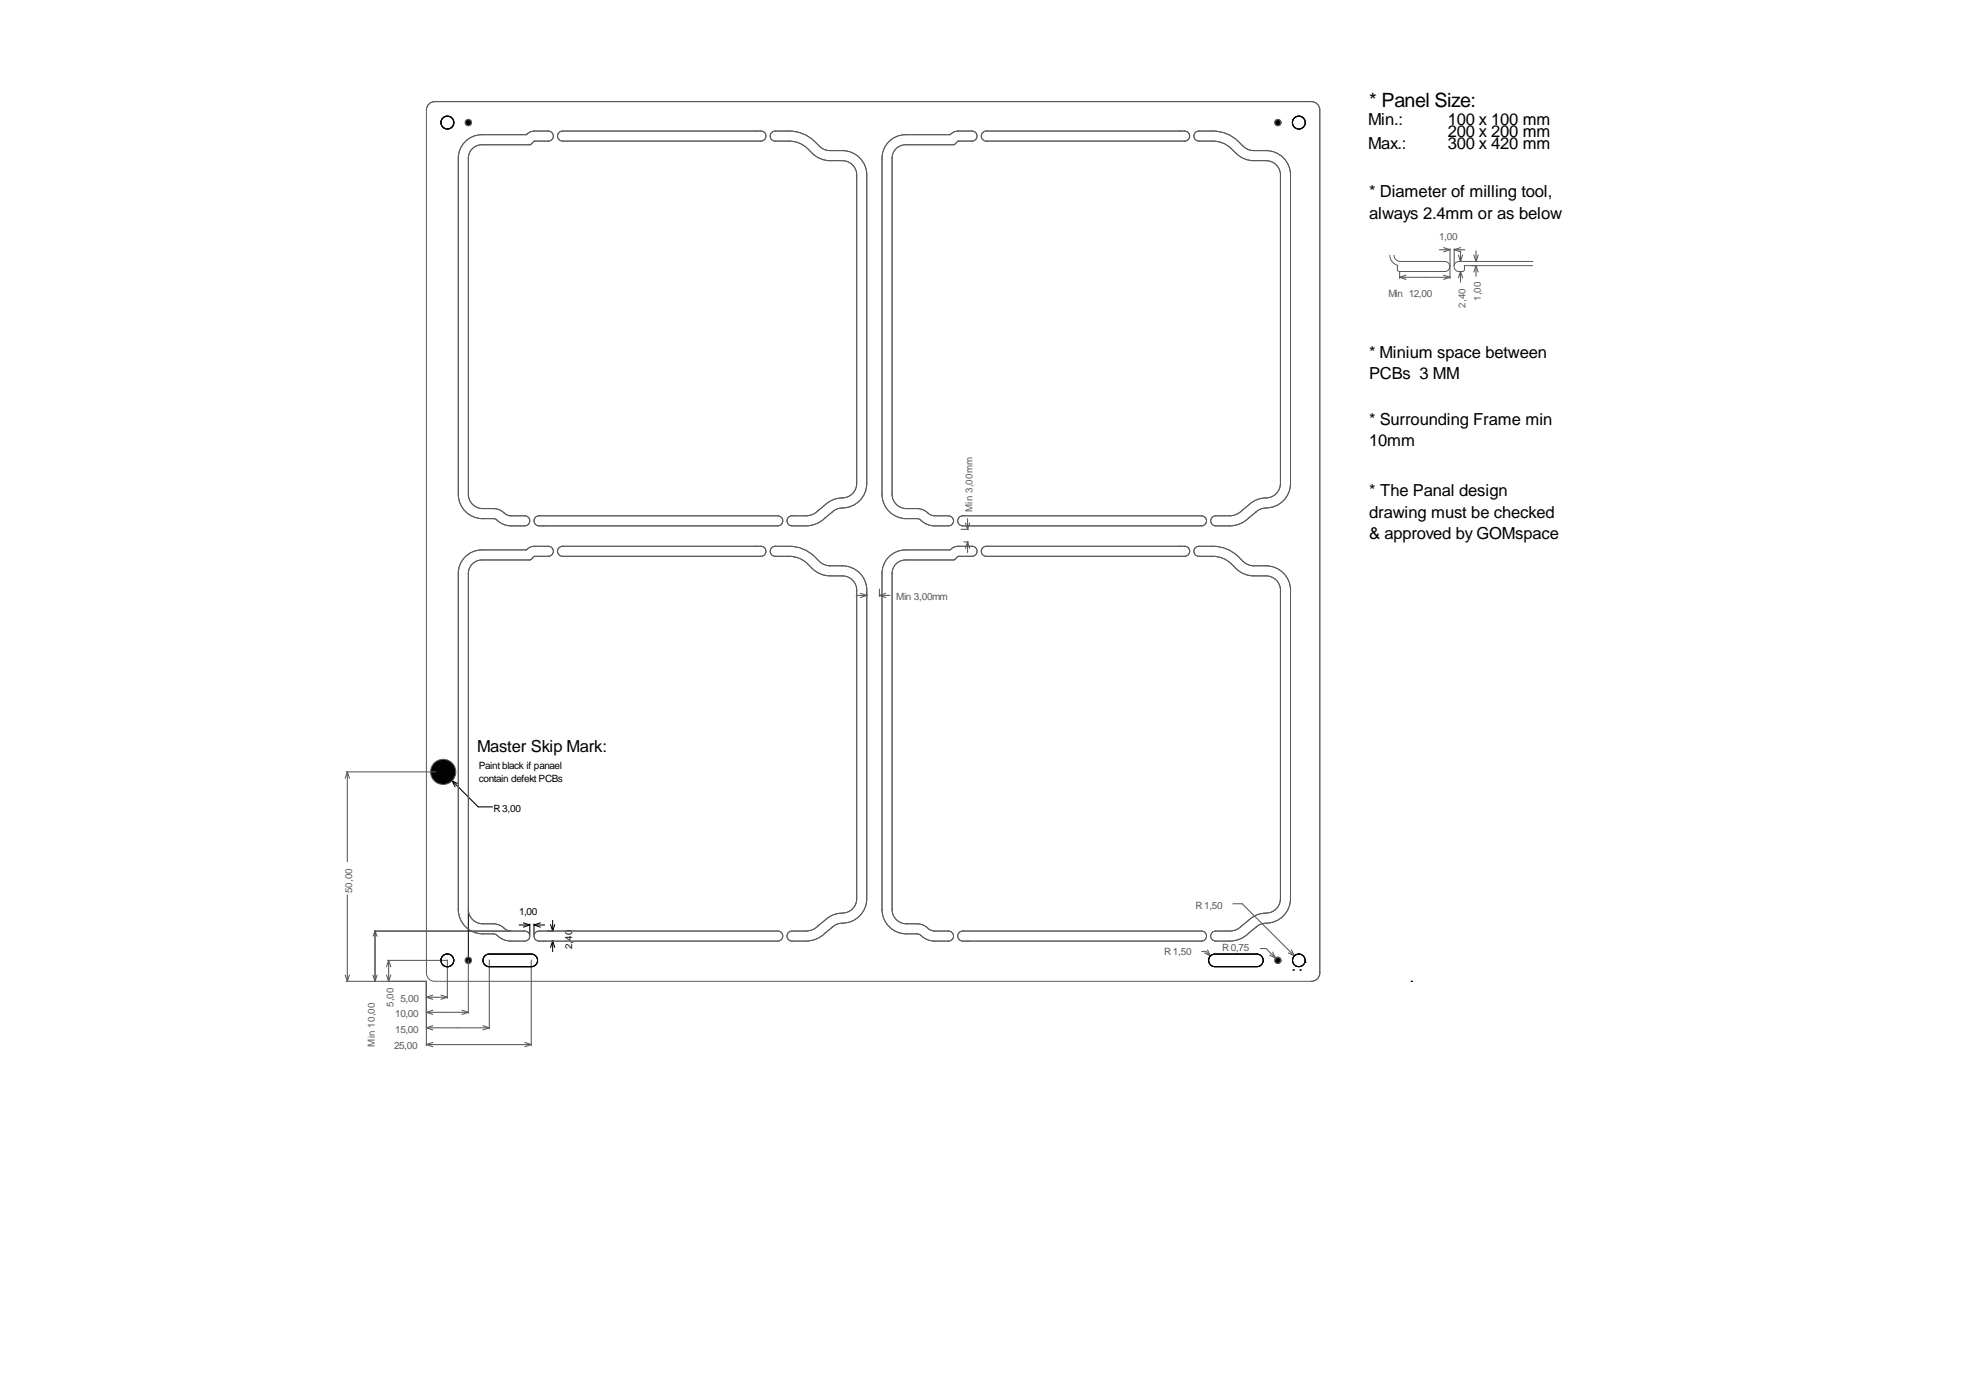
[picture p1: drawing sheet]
<svg xmlns="http://www.w3.org/2000/svg" width="297mm" height="210mm" viewBox="0 0 297 210" stroke-linecap="round" stroke-linejoin="round" font-family="sans-serif">
<g fill="#000">
<circle cx="70.5" cy="18.5" r=".48"/>
<circle cx="192.5" cy="18.5" r=".48"/>
<circle cx="66.8" cy="116.3" r="1.9"/>
<circle cx="70.5" cy="144.7" r=".48"/>
<circle cx="192.5" cy="144.7" r=".48"/>
</g>
<g fill="none" stroke="#000" stroke-width=".15">
<path d="M56.5 140.3v.5M70.5 145.2v.1M72.9 144.1l.7-.3h6.4a.95 .95 0 0 1 1 .9 .95 .95 0 0 1-1 1h-6.3a.95 .95 0 0 1-.9-.6 .95 .95 0 0 1 .1-1zM182.3 144.1l.6-.3h6.4a.95 .95 0 0 1 1 .9 .95 .95 0 0 1-1 1h-6.3a.95 .95 0 0 1-.9-.6 .95 .95 0 0 1 .2-1zM194.8 146.2h.1M195.6 143.8h.1M195.8 146.2h.1M196.6 145h.1M212.6 147.9h.1"/>
<circle cx="67.4" cy="18.5" r=".97"/>
<circle cx="195.6" cy="18.5" r=".97"/>
<circle cx="67.4" cy="144.7" r=".97"/>
<circle cx="195.6" cy="144.7" r=".95"/>
</g>
<g fill="none" stroke="#000" stroke-width=".16">
<path d="M68.1 117.6l.4 1M68.1 117.6l.9 .5M68.1 117.6l3.9 4h2.2M70.5 137.1v8.2M78.2 139.4h1.6M78.8 139.1l1 .3M79.8 139.2v1.7M79.8 139.4l-1 .3M80.4 139.2v1.7M80.4 139.4h1.6M80.4 139.4l1 .3M81.4 139.1l-1 .3"/>
<path d="M82.9 139.3l.3 1M83.2 138.7v1.6M83.6 139.3l-.4 1M56.5 140.3v7.6M56.5 140.3h20.3M82.5 140.3h.9M83.1 141.8h.2M83.2 141.8l.4 1M83.2 141.8v1.6M83.2 141.8l-.3 1"/>
</g>
<g fill="none" stroke="#5a5a5a" stroke-width=".15">
<path d="M64.5 15.8l.6-.4 .4-.1h132a1.26 1.26 0 0 1 1.3 1.3v130a1.26 1.26 0 0 1-1.3 1.3h-132a1.26 1.26 0 0 1-1.3-1.3v-130zM84.2 20l.5-.3h29.9a.76 .76 0 0 1 .8 .8 .76 .76 0 0 1-.8 .8h-29.9a.76 .76 0 0 1-.7-.5 .76 .76 0 0 1 .2-.8zM116.2 20l.3-.2a11.2 11.2 0 0 1 4.1 .2 7.5 7.5 0 0 1 3.1 2.3l1 .4a10 10 0 0 1 3.6 .3 3.7 3.7 0 0 1 2.3 3.6v46.3a3.8 3.8 0 0 1-4.2 3.7l-.7 .3-.4 .3a7.2 7.2 0 0 1-2.9 1.9 11.3 11.3 0 0 1-3.4 .1 .76 .76 0 0 1-.4-.9 .76 .76 0 0 1 .7-.6h2.1a2.57 2.57 0 0 0 1.9-.8 6.5 6.5 0 0 1 2.6-1.8h.5a2.31 2.31 0 0 0 2.6-2.2v-46.3a2.17 2.17 0 0 0-2.1-2.4 6.1 6.1 0 0 1-3.8-.5l-.7-.6a4.4 4.4 0 0 0-3.6-1.8h-2a.76 .76 0 0 1-.7-.5 .76 .76 0 0 1 .1-.8zM148 20l.6-.3h29.8a.76 .76 0 0 1 .8 .8 .76 .76 0 0 1-.8 .8h-29.8a.76 .76 0 0 1-.7-.5 .76 .76 0 0 1 .1-.8zM180.1 20l.2-.2a11.2 11.2 0 0 1 4.2 .2 7.5 7.5 0 0 1 3 2.3l1 .4a10 10 0 0 1 3.6 .3 3.7 3.7 0 0 1 2.3 3.6v46.3a3.8 3.8 0 0 1-4.1 3.7l-.8 .3-.4 .3a7.2 7.2 0 0 1-2.8 1.9 11.3 11.3 0 0 1-3.5 .1 .76 .76 0 0 1-.4-.9 .76 .76 0 0 1 .7-.6h2.1a2.57 2.57 0 0 0 1.9-.8 6.5 6.5 0 0 1 2.7-1.8h.4a2.31 2.31 0 0 0 2.7-2.2v-46.3a2.17 2.17 0 0 0-2.2-2.4 6.1 6.1 0 0 1-3.7-.5l-.8-.6a4.5 4.5 0 0 0-3.5-1.8h-2.1a.76 .76 0 0 1-.7-.5 .76 .76 0 0 1 .2-.8zM70 21.4a3.5 3.5 0 0 1 2.6-1.1h6.7l.1-.1a1.6 1.6 0 0 1 1.1-.5h2.1a.76 .76 0 0 1 .8 .8 .76 .76 0 0 1-.8 .8h-2.1l-.7 .5h-7.3a2.04 2.04 0 0 0-2 2.1v50.6a2.17 2.17 0 0 0 2.2 2.1 4.5 4.5 0 0 1 2.7 .3l.8 .6 .5 .2h2.3a.76 .76 0 0 1 .8 .8 .76 .76 0 0 1-.8 .7 5.8 5.8 0 0 1-3.4-.3l-.4-.2a1.26 1.26 0 0 0-.9-.5 4.9 4.9 0 0 1-4.2-1.1 3.7 3.7 0 0 1-1.1-2.6v-50.6a3.5 3.5 0 0 1 1-2.5zM133.8 21.4a3.5 3.5 0 0 1 2.6-1.1h6.7l.1-.1a1.6 1.6 0 0 1 1.1-.5h2.1a.76 .76 0 0 1 .8 .8 .76 .76 0 0 1-.8 .8h-2.1l-.7 .5h-7.2a2.04 2.04 0 0 0-2 2.1v50.6a2.17 2.17 0 0 0 2.1 2.1 4.5 4.5 0 0 1 2.7 .3l.8 .6 .5 .2h2.4a.76 .76 0 0 1 .7 .8 .76 .76 0 0 1-.7 .7 5.8 5.8 0 0 1-3.5-.3l-.3-.2a1.26 1.26 0 0 0-.9-.5 4.9 4.9 0 0 1-4.3-1.1 3.7 3.7 0 0 1-1-2.6v-50.6a3.5 3.5 0 0 1 .9-2.5zM210 38.5a.95 .95 0 0 0 .9 .9h6.7a.76 .76 0 0 1 .8 .8 .76 .76 0 0 1-.8 .7h-7a.78 .78 0 0 1-.1-.9 1.58 1.58 0 0 1-1.2-1.5M230.9 39.4h-11.1a.76 .76 0 0 0-.8 .8 .76 .76 0 0 0 .8 .7h.5l.3-.1v-.8h10.3M69 74.5h.1M80.7 77.9l.5-.2h36a.76 .76 0 0 1 .7 .8 .76 .76 0 0 1-.7 .7h-36a.76 .76 0 0 1-.7-.4 .76 .76 0 0 1 .2-.9zM132.9 74.5h.1"/>
<path d="M144.5 77.9l.5-.2h36a.76 .76 0 0 1 .7 .8 .76 .76 0 0 1-.7 .7h-36a.76 .76 0 0 1-.7-.4 .76 .76 0 0 1 .2-.9zM70 84a3.5 3.5 0 0 1 2.6-1.1h6.7l.1-.1a1.6 1.6 0 0 1 1.1-.5h2.1a.76 .76 0 0 1 .8 .8 .76 .76 0 0 1-.8 .7h-2.1l-.7 .6h-7.3a2.04 2.04 0 0 0-2 2.1v50.6a2.17 2.17 0 0 0 2.2 2.1 4.5 4.5 0 0 1 2.7 .3l.8 .6 .5 .2h2.3a.76 .76 0 0 1 .8 .7 .76 .76 0 0 1-.8 .8 5.8 5.8 0 0 1-3.4-.3l-.4-.3a1.26 1.26 0 0 0-.9-.5 4.9 4.9 0 0 1-4.2-1 3.7 3.7 0 0 1-1.1-2.6v-50.6a3.5 3.5 0 0 1 1-2.5zM84.2 82.5l.5-.2h29.9a.76 .76 0 0 1 .8 .8 .76 .76 0 0 1-.8 .7h-29.9a.76 .76 0 0 1-.7-.4 .76 .76 0 0 1 .2-.9zM116.2 82.5l.3-.1a11.2 11.2 0 0 1 4.1 .2 7.5 7.5 0 0 1 3.1 2.2l1 .4a10 10 0 0 1 3.6 .3 3.7 3.7 0 0 1 2.3 3.7v46.2a3.8 3.8 0 0 1-4.2 3.8l-.7 .3-.4 .2a7.2 7.2 0 0 1-2.9 2 11.3 11.3 0 0 1-3.4 0 .76 .76 0 0 1-.4-.8 .76 .76 0 0 1 .7-.6h2.1a2.57 2.57 0 0 0 1.9-.8 6.5 6.5 0 0 1 2.6-1.8l.5-.1a2.31 2.31 0 0 0 2.6-2.2v-46.3a2.17 2.17 0 0 0-2.1-2.3 6.1 6.1 0 0 1-3.8-.5l-.7-.6a4.4 4.4 0 0 0-3.6-1.9h-2a.76 .76 0 0 1-.7-.4 .76 .76 0 0 1 .1-.9zM133.8 84a3.5 3.5 0 0 1 2.6-1.1h6.7l.1-.1a1.6 1.6 0 0 1 1.1-.5h2.1a.76 .76 0 0 1 .8 .8 .76 .76 0 0 1-.8 .7h-2.1l-.7 .6h-7.2a2.04 2.04 0 0 0-2 2.1v50.6a2.17 2.17 0 0 0 2.1 2.1 4.5 4.5 0 0 1 2.7 .3l.8 .6 .5 .2h2.4a.76 .76 0 0 1 .7 .7 .76 .76 0 0 1-.7 .8 5.8 5.8 0 0 1-3.5-.3l-.3-.3a1.26 1.26 0 0 0-.9-.5 4.9 4.9 0 0 1-4.3-1 3.7 3.7 0 0 1-1-2.6v-50.6a3.5 3.5 0 0 1 .9-2.5zM148 82.5l.6-.2h29.8a.76 .76 0 0 1 .8 .8 .76 .76 0 0 1-.8 .7h-29.8a.76 .76 0 0 1-.7-.4 .76 .76 0 0 1 .1-.9zM180.1 82.5l.2-.1a11.2 11.2 0 0 1 4.2 .2 7.5 7.5 0 0 1 3 2.2l1 .4a10 10 0 0 1 3.6 .3 3.7 3.7 0 0 1 2.3 3.7v46.2a3.8 3.8 0 0 1-4.1 3.8l-.8 .3-.4 .2a7.2 7.2 0 0 1-2.8 2 11.3 11.3 0 0 1-3.5 0 .76 .76 0 0 1-.4-.8 .76 .76 0 0 1 .7-.6h2.1a2.57 2.57 0 0 0 1.9-.8 6.5 6.5 0 0 1 2.7-1.8l.4-.1a2.31 2.31 0 0 0 2.7-2.2v-46.3a2.17 2.17 0 0 0-2.2-2.3 6.1 6.1 0 0 1-3.7-.5l-.8-.6a4.5 4.5 0 0 0-3.5-1.9h-2.1a.76 .76 0 0 1-.7-.4 .76 .76 0 0 1 .2-.9zM69 137.1h.1M132.9 137.1h.1M73.7 145.7h6.3a.95 .95 0 0 0 1-1 .95 .95 0 0 0-1-.9h-6.3a.95 .95 0 0 0-.9 .9 .95 .95 0 0 0 .9 1M80.7 140.5l.5-.2h36a.76 .76 0 0 1 .7 .7 .76 .76 0 0 1-.7 .8h-36a.76 .76 0 0 1-.7-.5 .76 .76 0 0 1 .2-.8zM144.5 140.5l.5-.2h36a.76 .76 0 0 1 .7 .7 .76 .76 0 0 1-.7 .8h-36a.76 .76 0 0 1-.7-.5 .76 .76 0 0 1 .2-.8z"/>
<path d="M182.3 144l.7-.2h6.3a.95 .95 0 0 1 1 .9 .95 .95 0 0 1-1 1h-6.3a.95 .95 0 0 1-.9-.6 .95 .95 0 0 1 .2-1.1z"/>
<circle cx="67.4" cy="18.5" r=".96"/>
<circle cx="70.5" cy="18.5" r=".47"/>
<circle cx="192.5" cy="18.5" r=".47"/>
<circle cx="195.6" cy="18.5" r=".96"/>
<circle cx="66.8" cy="116.3" r="1.89"/>
<circle cx="67.4" cy="144.7" r=".96"/>
<circle cx="70.5" cy="144.7" r=".47"/>
<circle cx="192.5" cy="144.7" r=".47"/>
<circle cx="195.6" cy="144.7" r=".95"/>
</g>
<g fill="none" stroke="#5a5a5a" stroke-width=".16">
<path d="M216.8 37.6h1.6M217.5 37.3l.9 .3M218.4 37.5v4.4M218.4 37.6l-.9 .4M219 37.5v2.5M219 37.6h1.7M219 37.6l1 .4M219.7 38.4l.3 1M219.8 39.4h.3M220 37.8v1.6M220 37.3l-1 .3M220.3 38.4l-.3 1"/>
<path d="M222 38.4l.3 1M222.2 39.4h.4M222.3 37.8v1.6M222.7 38.4l-.4 1M210.8 41v.9M210.8 41.8l1 .3M210.8 41.8h7.6M211.8 41.5l-1 .3M217.4 41.5l1 .3M218.4 41.8l-1 .3M219.8 40.9h.4M220 40.9l.3 1"/>
<path d="M220 40.9l-.3 1M220 40.9v1.6M221.7 40h.8M222.3 40l.4 1M222.3 40l-.3 1M222.3 40v1.6M144.8 79.8h1.1M145.4 78.8l.3 1M145.7 78.2v1.6M146.1 78.8l-.4 1M129 89.7h1.6M129.6 89.4l1 .3"/>
<path d="M130.6 89.7l-1 .3M130.6 89.4v.5M132.5 88.8v1.1M132.5 89.7h1.6M132.5 89.7l.9 .3M133.4 89.4l-.9 .3M145.2 81.7h.7M145.7 81.7l-.3 .9M145.7 81.7v1.6M145.7 81.7l.4 .9M52.2 116.3h13.4M52.3 116.3l.3 1"/>
<path d="M52.3 116.3l-.3 1M52.3 116.3v13.5M52.3 134.8v13.1M185.7 136.2h1.4l7.9 7.8M52 146.9l.3 1M52.2 147.9h12v9.7M52.6 146.9l-.3 1M56.2 141.1l.3-.8 .3 .8M56.8 146.9l-.3 1-.3-.9M58.2 146.9l.3 1M58.4 144.7h8.9M58.5 144.7v3.2"/>
<path d="M58.5 144.7l-.3 1M58.5 144.7l.4 1M58.9 146.9l-.4 1M64.2 150.3h3.2M64.2 157.4l1 .3M64.2 154.9l1 .3M64.2 154.9h9.5M64.2 152.5l1 .4M64.2 152.5h6.3M64.2 150.3l1 .3M64.2 157.4h15.8M65.2 152.2l-1 .3"/>
<path d="M65.2 149.9l-1 .4M65.2 157.1l-1 .3M65.2 154.6l-1 .3M66.4 149.9l1 .4M67.4 144.7v5.7M67.4 150.3l-1 .3M69.6 152.2l.9 .3M70.5 144.7v8M70.5 152.5l-.9 .4M72.7 154.6l1 .3M73.7 144.7v10.3M73.7 154.9l-1 .3"/>
<path d="M79.1 157.1l.9 .3M80 144.7v12.9M80 157.4l-.9 .3M181 143.4h.6l.7 .6M181.4 143.6l.9 .4M181.9 143.1l.4 .9M189.8 142.9h.9l1.4 1.5M191.2 143.9l.9 .5M191.7 143.5l.4 .9M194.1 143.6l.9 .4M194.5 143.1l.5 .9"/>
</g>
<text font-size="3" x="206.3" y="16.1">* Panel Size:</text>
<g font-size="2.5">
<text x="206.1" y="22.4">Max.:</text>
<text x="206.1" y="18.8">Min.:</text>
<text x="218.1" y="18.8">100 x 100 mm</text>
<text x="218.1" y="20.6">200 x 200 mm</text>
<text x="218.1" y="22.4">300 x 420 mm</text>
<text x="206.3" y="29.7">* Diameter of milling tool,</text>
<text x="206.3" y="33">always 2.4mm or as below</text>
<text x="206.3" y="53.9">* Minium space between</text>
<text x="206.3" y="57.1">PCBs 3 MM</text>
<text x="206.3" y="64">* Surrounding Frame min</text>
<text x="206.3" y="67.2">10mm</text>
<text x="206.3" y="74.8">* The Panal design</text>
<text x="206.3" y="78">drawing must be checked</text>
<text x="206.3" y="81.2">&amp; approved by GOMspace</text>
<text x="71.9" y="113.3">Master Skip Mark:</text>
</g>
<g font-size="1.5" fill="#5a5a5a">
<text x="216.8" y="36.2">1,00</text>
<text x="209.1" y="44.8">Min 12,00</text>
<text x="220.7" y="46.4" transform="rotate(-90 220.7 46.4)">2,40</text>
<text x="223.1" y="45.4" transform="rotate(-90 223.1 45.4)">1,00</text>
<text x="146.5" y="77.2" transform="rotate(-90 146.5 77.2)">Min 3,00mm</text>
<text x="135" y="90.5">Min 3,00mm</text>
<text x="53.1" y="134.6" transform="rotate(-90 53.1 134.6)">50,00</text>
<text x="180.1" y="136.9">R1,50</text>
<text x="175.4" y="143.9">R1,50</text>
<text x="184.1" y="143.3">R0,75</text>
<text x="59.3" y="151.7" transform="rotate(-90 59.3 151.7)">5,00</text>
<text x="59.5" y="153.3">10,00</text>
<text x="59.5" y="155.6">15,00</text>
<text x="60.3" y="151">5,00</text>
<text x="56.5" y="157.7" transform="rotate(-90 56.5 157.7)">Min 10,00</text>
<text x="59.4" y="158.1">25,00</text>
</g>
<g font-size="1.5">
<text x="72.1" y="115.9">Paint black if panael</text>
<text x="72.1" y="117.8">contain defekt PCBs</text>
<text x="74.3" y="122.3">R3,00</text>
<text x="78.2" y="137.9">1,00</text>
<text x="86.2" y="143.1" transform="rotate(-90 86.2 143.1)">2,</text>
<text x="86.2" y="141.8" transform="rotate(-90 86.2 141.8)">40</text>
</g>
</svg>
